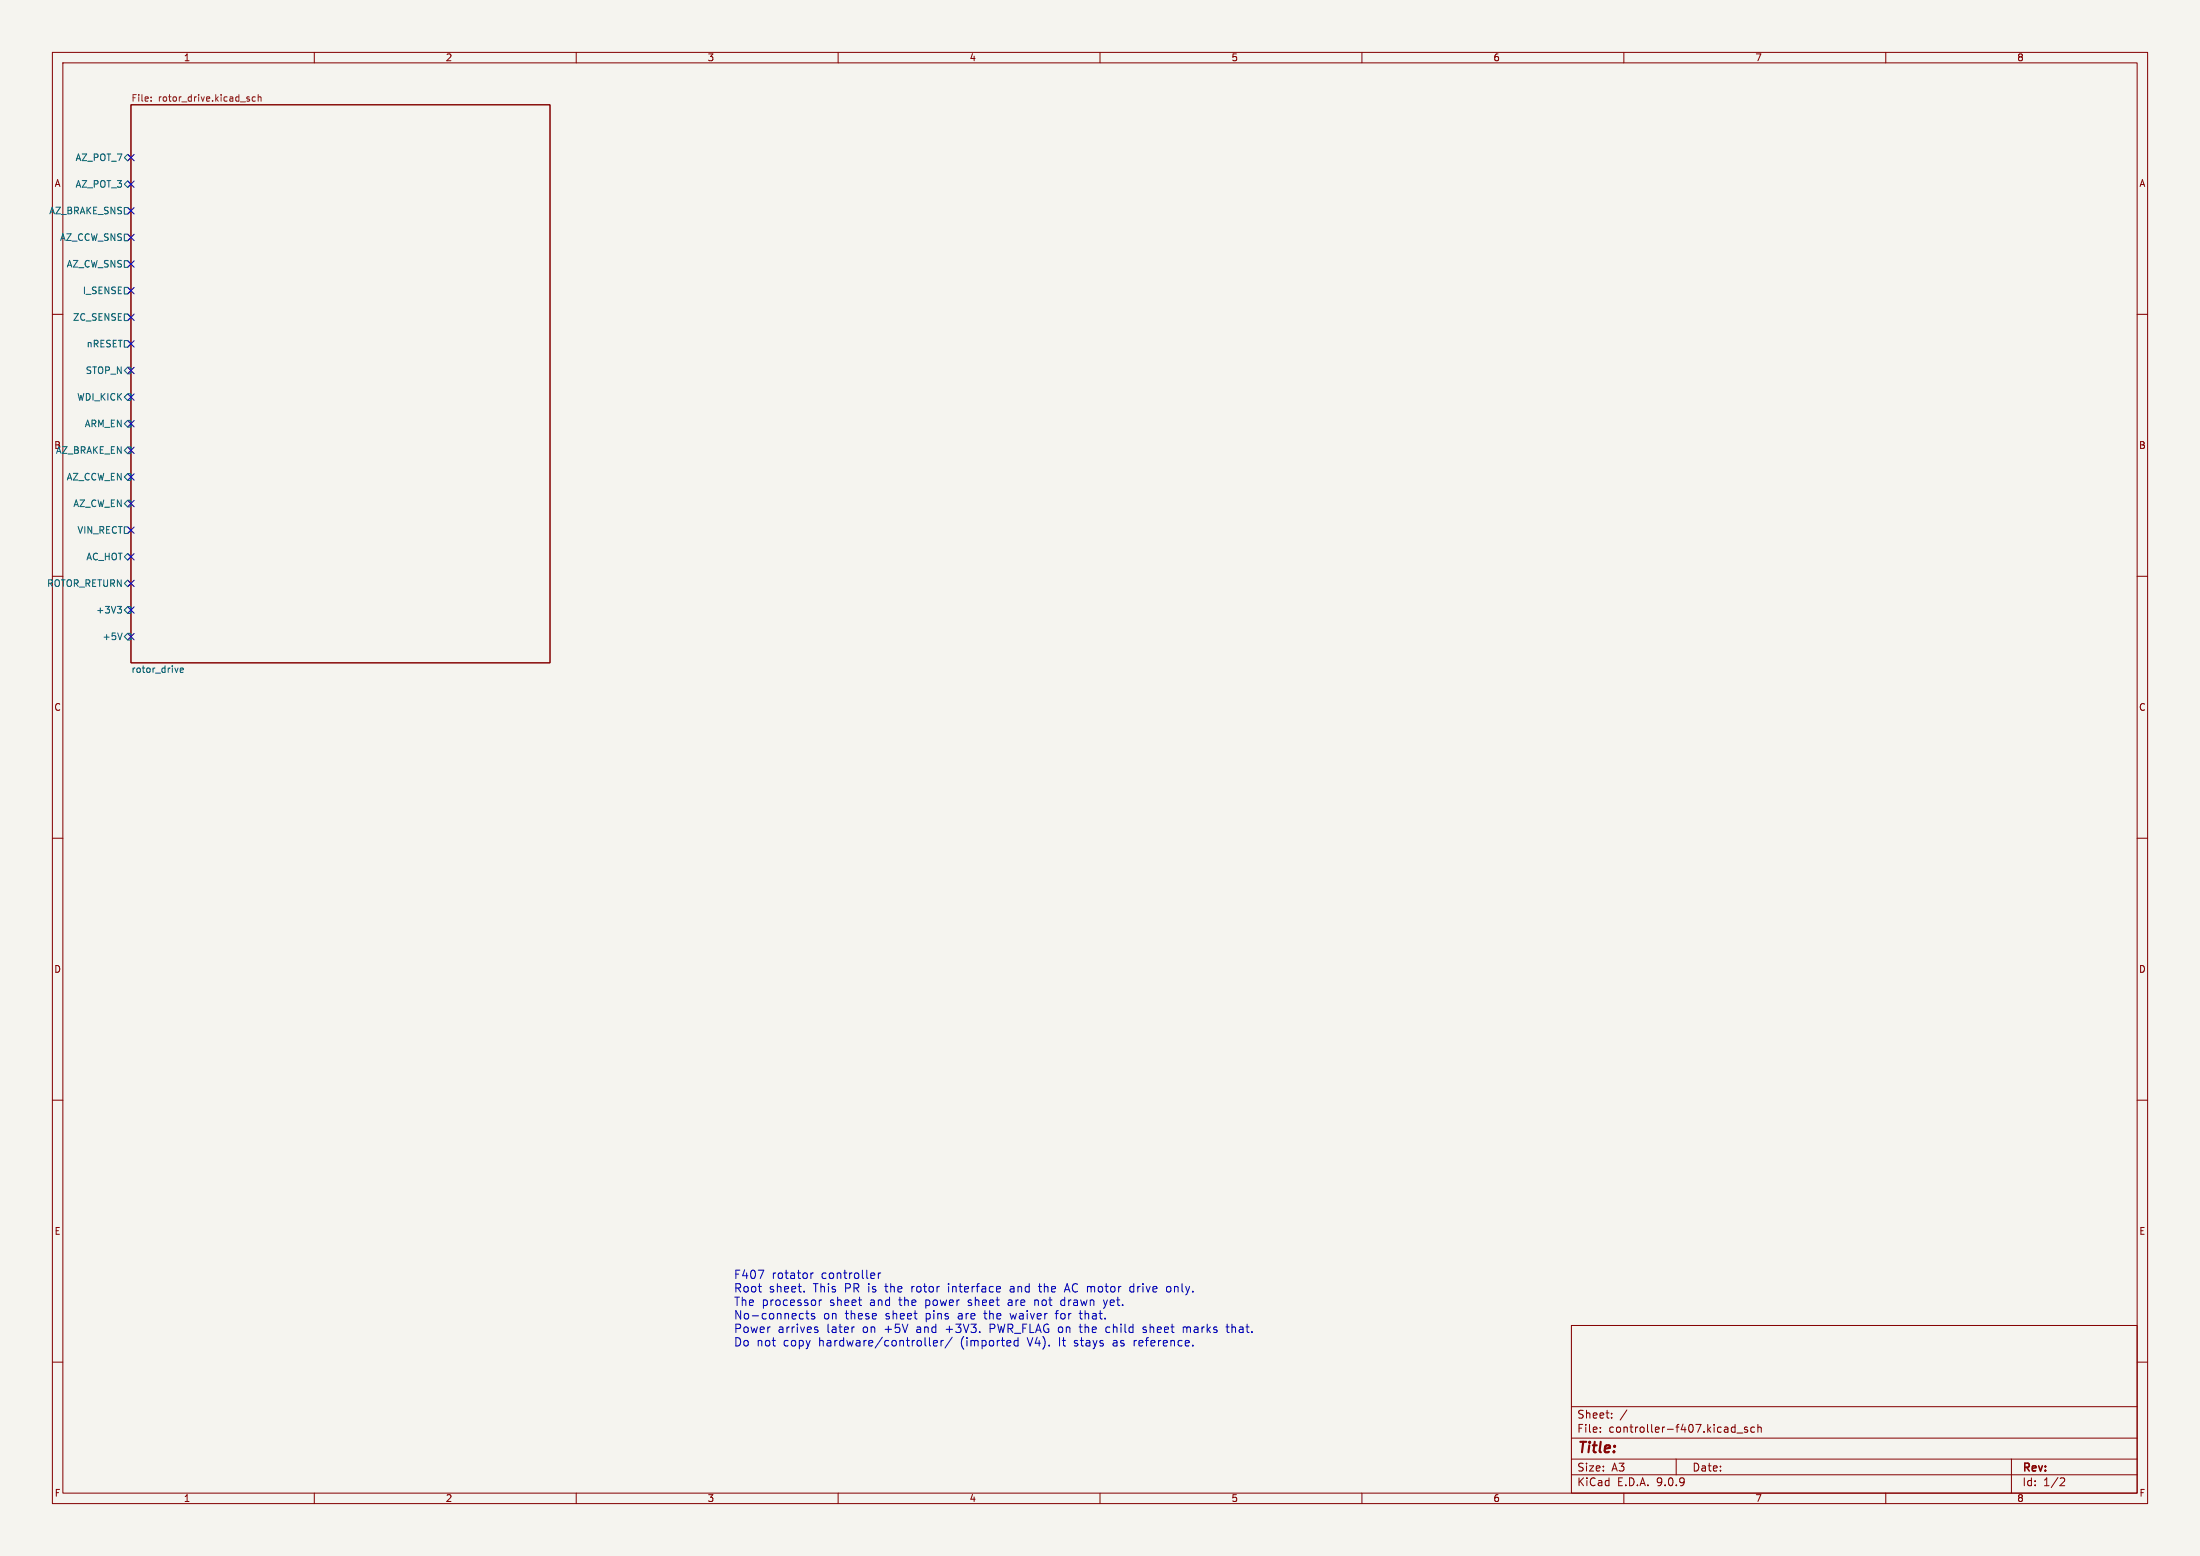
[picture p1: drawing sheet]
<svg xmlns="http://www.w3.org/2000/svg" width="420mm" height="297mm" viewBox="0 0 420 297" stroke-linecap="round" stroke-linejoin="round" font-family="sans-serif">
<path d="M0 0h420v297h-420z" fill="#f5f4ef" stroke="#f5f4ef" stroke-width=".19"/>
<g fill="none" stroke="#840000" stroke-width=".19">
<path d="M10 10h400v277h-400zM12 12h396v273h-396zM25 20h80v106.5h-80zM60 10v2M110 10v2M160 10v2M210 10v2M260 10v2M310 10v2M360 10v2M10 60h2M408 60h2"/>
<path d="M10 110h2M408 110h2M10 160h2M408 160h2M10 210h2M408 210h2M300 253h108v32h-108zM10 260h2M300 278.5h108M300 274.5h108M300 268.5h108M305.5 273.2v.2"/>
<path d="M305.5 272.5v.1M307.7 270.5v.2M307.7 269.8v.1M310.6 269.1l-1.3 1.9M320 278.5v3M330.8 272.4l.4 .1M331.2 271.9v1.5M331.2 273.3l-.4 .1M331.6 273.5h1.1M333.6 272.5l-.4-.1-.2 .2 .1 .2 .5 .2v.3h-.6M334.9 272.5l-.4-.1-.3 .3 .2 .6h.5M335.6 272.5l.2-.1 .4 .1v.9"/>
<path d="M335.6 271.9v1.5M384 278.5v6.5M408 260h2M60 285v2M110 285v2M160 285v2M210 285v2M260 285v2M300 281.5h108M310 285v2M360 285v2M393.5 282.1l.5 .1 .2 .3-1 1.1h1"/>
</g>
<g fill="none" stroke="#006464" stroke-width=".19">
<path d="M23.7 39.6h.7l.6 .6-.6 .7h-.7zM23.7 35.2l.7-.7 .6 .7-.6 .6zM24.4 29.4l.6 .7-.6 .6-.7-.6zM23.7 59.9h.7l.6 .7-.6 .6h-.7zM23.7 54.8h.7l.6 .7-.6 .6h-.7zM23.7 49.8h.7l.6 .6-.6 .6h-.7zM23.7 44.7h.7l.6 .6-.6 .7h-.7zM23.7 65h.7l.6 .6-.6 .7h-.7zM24.4 75.2h.6v1.2h-.6l-.7-.6zM24.4 70.1h.6v1.3h-.6l-.7-.7zM24.4 95.5h.6v1.3h-.6l-.7-.7zM24.4 90.4h.6v1.3h-.6l-.7-.7z"/>
<path d="M24.4 85.3h.6v1.3h-.6l-.7-.6zM24.4 80.2h.6v1.3h-.6l-.7-.6zM22.4 115.7h.8l-.4 .5M23 116.2l.2 .3v.3l-.2 .2M23.7 116.4l.7-.6h.6v1.3h-.6zM23.7 111.4l.7-.7 .6 .7-.6 .6zM23.7 106.3l.7-.7 .6 .7-.6 .6zM23.7 100.6h.7l.6 .6-.6 .6h-.7zM23.3 120.8l-.4 1.3M24.4 120.9h.6v1.3h-.6l-.7-.7zM34.4 127.9l.6-.1v-.2l-.4-.1-.2 .2 .1 .6h.5"/>
</g>
<path d="M28.8 19.2v.1M28.8 18.5v.2M47.5 18.9l.2 .2-.2 .2M47.5 18.5h.1M48.7 18.5h-.3l-.3 .2 .2 .6h.4M49.3 18.6l.2-.1h.3v.8M49.3 18.1v1.2" fill="none" stroke="#725600" stroke-width=".19"/>
<g fill="none" stroke="#000084" stroke-width=".19">
<path d="M24.4 29.5l1.2 1.2M24.4 34.6l1.2 1.2M24.4 39.6l1.2 1.2M25.6 29.5l-1.2 1.2M25.6 34.6l-1.2 1.2M25.6 39.6l-1.2 1.2M24.4 44.7l1.2 1.2M24.4 49.8l1.2 1.2M24.4 54.9l1.2 1.2M24.4 60l1.2 1.2M25.6 44.7l-1.2 1.2M25.6 49.8l-1.2 1.2"/>
<path d="M25.6 54.9l-1.2 1.2M25.6 60l-1.2 1.2M24.4 65l1.2 1.2M24.4 70.1l1.2 1.2M24.4 75.2l1.2 1.2M25.6 65l-1.2 1.2M25.6 70.1l-1.2 1.2M25.6 75.2l-1.2 1.2M24.4 80.3l1.2 1.2M24.4 85.4l1.2 1.2M24.4 90.4l1.2 1.2M24.4 95.5l1.2 1.2"/>
<path d="M25.6 80.3l-1.2 1.2M25.6 85.4l-1.2 1.2M25.6 90.4l-1.2 1.2M25.6 95.5l-1.2 1.2M24.4 100.6l1.2 1.2M24.4 105.7l1.2 1.2M24.4 110.8l1.2 1.2M24.4 115.8l1.2 1.2M25.6 100.6l-1.2 1.2M25.6 105.7l-1.2 1.2M25.6 110.8l-1.2 1.2M25.6 115.8l-1.2 1.2"/>
<path d="M24.4 120.9l1.2 1.2M25.6 120.9l-1.2 1.2"/>
</g>
<g fill="none" stroke="#0000c2" stroke-width=".19">
<path d="M144.7 242.4h1.1l-.7 1.6M153.2 250.7l.2 .1M153.4 251.7l-.2 .1M153.5 246.5v.1M154 250.2v1.3l.4 .3M154.8 243v1M155.1 250.7l-.2 .2 .1 .3 .5 .1 .1 .2-.3 .3-.4-.1M155.3 243l-.3 .1-.2 .2M155.3 250.7l.2 .1M155.7 253.8l.4 .1 .1 .2-.3 .2h-.3M155.7 253.3l.4 .1M156.4 248.1v1.1"/>
<path d="M156.9 248.1l-.3 .1-.2 .2M163 253.3h.1M166.5 243l.4 .1 .1 .3-.8 .1M166.9 244h-.4M167.7 243v1M168.1 243l-.3 .1-.1 .2M177.4 255.3v1.4l.3 .2M178.2 256.4l.8-.2-.1-.3h-.5l-.2 .2 .1 .7h.6M179.6 255.9v1M180.1 255.9h-.3l-.2 .3M181.8 255.2l-1.4 2.1M190.8 245.6l.2 .3-.8 .2"/>
<path d="M190.9 246.5l-.1 .1M193.6 256.6l.3 .3 .4-.1M194.3 255.9h-.4l-.3 .3M194.3 255.3v1.6M198.2 245.6h.6M198.5 245v1.5M201.4 250.7h.6M202.7 248.2l-.2 .2v.5l.2 .2M203.3 246.2h.8M203.7 245l-.5 1.6M206 250.7h.6M206 253.3h.6"/>
<path d="M206.2 250.2l.1 1.5M206.2 252.7l.1 1.6M210.7 248.1l.3 1.1-.1 .4-.2 .1M211.4 253.3l-.3 .3v.4l.3 .3M216.3 245.6h-.3l-.3 .3 .1 .6 .5 .1M216.5 255.9v1M216.7 255.9l-.2 .3M218.2 254.3h.5M218.7 253.3h-.3l-.2 .2 .1 .2 .4 .1M223.4 245.6h-.4l-.3 .3 .1 .6 .2 .1 .4-.1M225.9 253.3v1M226.5 253.4l-.4-.1-.2 .1"/>
<path d="M234 253.3h.7M234.3 252.7v1.4l.4 .2"/>
</g>
<text font-size="2.8" fill="#840000" x="301" y="277.9">Title:</text>
<g font-size="2.2" fill="#0000c2">
<text x="140" y="244.3">F407</text>
<text x="147.3" y="244.3">rotator</text>
<text x="156.8" y="244.3">controller</text>
<text x="140" y="246.9">Root</text>
<text x="140" y="249.5">The processor</text>
<text x="146.8" y="246.9">sheet.</text>
<text x="155.3" y="246.9">This</text>
<text x="158.4" y="249.5">sheet</text>
<text x="161.4" y="246.9">PR is</text>
<text x="166.2" y="249.5">and</text>
<text x="169.3" y="246.9">the</text>
<text x="171.9" y="249.5">the</text>
<text x="174.4" y="246.9">rotor</text>
<text x="177" y="249.5">power</text>
<text x="181.6" y="246.9">interface</text>
<text x="185.2" y="249.5">sheet</text>
<text x="193" y="249.5">are</text>
<text x="193.5" y="246.9">and</text>
<text x="198.2" y="249.5">not</text>
<text x="199.2" y="246.9">the</text>
<text x="203.3" y="249.5">drawn</text>
<text x="204.3" y="246.9">AC motor</text>
<text x="211.7" y="249.5">yet.</text>
<text x="216.9" y="246.9">drive</text>
<text x="224.1" y="246.9">only.</text>
<text x="140" y="252.1">No-connects</text>
<text x="140" y="254.6">Power</text>
<text x="140" y="257.2">Do not</text>
<text x="148.4" y="254.6">arrives</text>
<text x="149.6" y="257.2">copy</text>
<text x="156.4" y="257.2">hardware/controller/</text>
<text x="157.1" y="252.1">on</text>
<text x="157.9" y="254.6">later</text>
<text x="161.4" y="252.1">these</text>
<text x="164.8" y="254.6">on</text>
<text x="169" y="254.6">+5V</text>
<text x="169.1" y="252.1">sheet</text>
<text x="175.3" y="254.6">and</text>
<text x="176.9" y="252.1">pins</text>
<text x="181" y="254.6">+3V3.</text>
<text x="183.2" y="252.1">are</text>
<text x="183.6" y="257.2">(imported</text>
<text x="188.4" y="252.1">the</text>
<text x="189.5" y="254.6">PWR_FLAG on</text>
<text x="193.5" y="252.1">waiver</text>
<text x="196.5" y="257.2">V4).</text>
<text x="202.3" y="252.1">for</text>
<text x="202.6" y="257.2">It</text>
<text x="205.6" y="257.2">stays</text>
<text x="207" y="252.1">that.</text>
<text x="207" y="254.6">the</text>
<text x="212.1" y="254.6">child</text>
<text x="213.2" y="257.2">as</text>
<text x="217.3" y="257.2">reference.</text>
<text x="219.3" y="254.6">sheet</text>
<text x="227.1" y="254.6">marks</text>
<text x="235.6" y="254.6">that.</text>
</g>
<g font-size="2.1" fill="#840000">
<text x="301" y="273.7">File:</text>
<text x="301" y="271">Sheet:</text>
<text x="307.1" y="273.7">controller-f407.kicad_sch</text>
<text x="301" y="281.1">Size:</text>
<text x="307.6" y="281.1">A3</text>
<text x="323" y="281.1">Date:</text>
<text x="386" y="281.3">Rev:</text>
<text x="301" y="283.9">KiCad</text>
<text x="308.7" y="283.9">E.D.A.</text>
<text x="316.3" y="283.9">9.0.9</text>
<text x="386" y="283.9">Id:</text>
<text x="390.1" y="283.9">1/2</text>
</g>
<g font-size="1.8" fill="#840000">
<text x="35" y="11.9">1</text>
<text x="85" y="11.9">2</text>
<text x="135" y="11.9">3</text>
<text x="185" y="11.9">4</text>
<text x="235" y="11.9">5</text>
<text x="285" y="11.9">6</text>
<text x="335" y="11.9">7</text>
<text x="385" y="11.9">8</text>
<text x="10.3" y="35.9">A</text>
<text x="408.3" y="35.9">A</text>
<text x="408.2" y="85.9">B</text>
<text x="10.3" y="135.9">C</text>
<text x="408.2" y="135.9">C</text>
<text x="10.3" y="185.9">D</text>
<text x="408.2" y="185.9">D</text>
<text x="10.3" y="235.9">E</text>
<text x="408.3" y="235.9">E</text>
<text x="10.3" y="285.9">F</text>
<text x="35" y="286.9">1</text>
<text x="85" y="286.9">2</text>
<text x="135" y="286.9">3</text>
<text x="185" y="286.9">4</text>
<text x="235" y="286.9">5</text>
<text x="285" y="286.9">6</text>
<text x="335" y="286.9">7</text>
<text x="385" y="286.9">8</text>
<text x="408.3" y="285.9">F</text>
</g>
<g font-size="1.8" fill="#725600">
<text x="25" y="19.7">File:</text>
<text x="30.2" y="19.7">rotor_drive.kicad_sch</text>
</g>
<g font-size="1.8" fill="#006464">
<text x="14.3" y="30.9">AZ_POT_7</text>
<text x="9.3" y="41.1">AZ_BRAKE_SNS</text>
<text x="14.3" y="36">AZ_POT_3</text>
<text x="11.4" y="46.2">AZ_CCW_SNS</text>
<text x="12.6" y="51.3">AZ_CW_SNS</text>
<text x="15.7" y="56.3">I_SENSE</text>
<text x="13.8" y="61.4">ZC_SENSE</text>
<text x="16.3" y="71.6">STOP_N</text>
<text x="16.4" y="66.5">nRESET</text>
<text x="14.6" y="76.7">WDI_KICK</text>
<text x="16.1" y="81.7">ARM_EN</text>
<text x="10.3" y="85.9">B</text>
<text x="10.6" y="86.8">AZ_BRAKE_EN</text>
<text x="12.6" y="91.9">AZ_CCW_EN</text>
<text x="13.9" y="97">AZ_CW_EN</text>
<text x="14.7" y="102.1">VIN_RECT</text>
<text x="16.4" y="107.1">AC_HOT</text>
<text x="8.9" y="112.2">ROTOR_RETURN</text>
<text x="18.3" y="117.3">+3V3</text>
<text x="19.5" y="122.4">+5V</text>
<text x="25" y="128.5">rotor_drive</text>
</g>
</svg>
